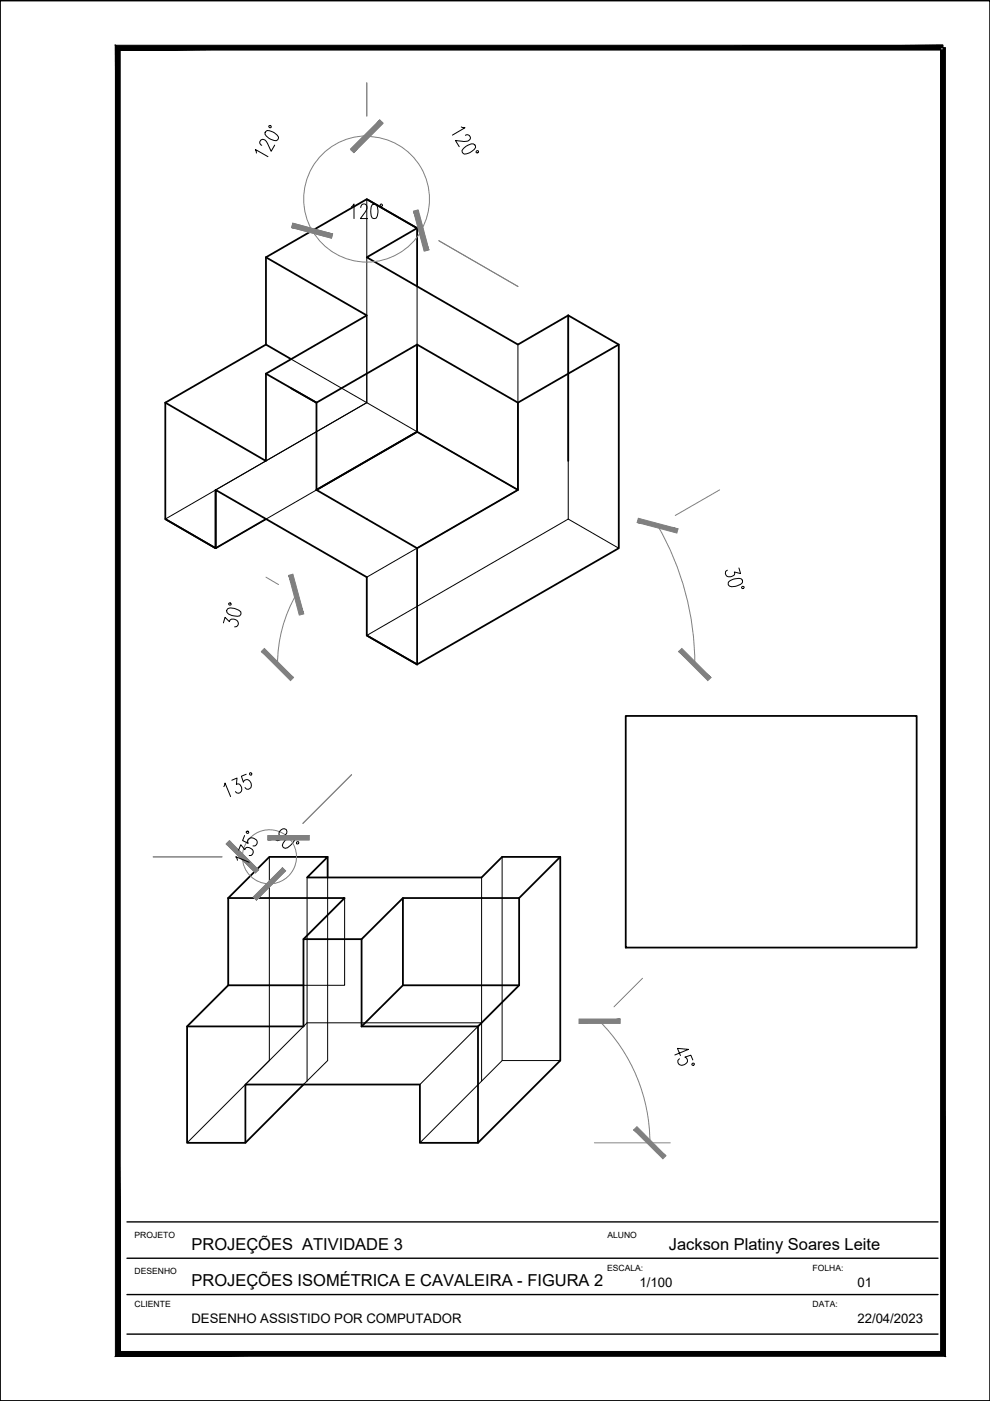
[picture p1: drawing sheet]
<svg xmlns="http://www.w3.org/2000/svg" width="210mm" height="297mm" viewBox="0 0 210 297" stroke-linecap="round" stroke-linejoin="round" font-family="sans-serif">
<!-- layer: A-PARED -->
<g fill="none" stroke="#000" stroke-width=".38">
<path d="M0 .1h209.9v296.9h-209.9zM56.4 54.6l21.4-12.4 10.6 6.2v12.3M56.4 54.6l21.4 12.3-21.4 12.3M56.4 54.6v18.5l5.3 3M77.8 42.2l10.6 6.2-10.6 6.2 32 18.5 10.7-6.2M56.4 79.2v18.5l-21.3-12.3M56.4 79.2l10.7 6.2 21.3-12.3 21.4 12.3M56.4 73.1l-21.3 12.3M88.4 73.1v18.5l-21.3 12.3M120.5 66.9l10.7 6.2v43.1l-42.8 24.7M120.5 66.9v30.8M131.2 73.1l-21.4 12.3"/>
<path d="M35.1 85.4v24.7l10.6 6.1M61.7 82.3l5.4 3.1v18.5M109.8 85.4v18.5l-21.4 12.3M45.7 103.9v12.3l-10.6-6.1M45.7 116.2v-12.3l32.1 18.5v12.3l10.6 6.2M56.4 110.1l-10.7 6.1M67.1 103.9l21.3 12.3M67.1 103.9l21.3-12.3 21.4 12.3M88.4 116.2v24.7M77.8 134.7l10.6 6.2M132.7 151.8h61.7v49.1h-61.7zM48.4 190.4h24.7l-8.8 8.7"/>
<path d="M48.4 190.4v18.5l-8.7 8.7M48.4 190.4l8.7-8.7h12.4l-4.4 4.3h37l4.4-4.3h12.3v43.2l-17.5 17.4M69.5 181.7v4.3M76.7 199.1l8.7-8.7v18.5l-8.7 8.7M85.4 190.4h24.7M110.1 190.4v18.5l-8.8 8.7M118.8 181.7l-8.7 8.7M39.7 217.6h24.6v-18.5h12.4v18.5h24.6v24.7h-12.3v-12.4h-37v12.4h-12.3zM48.4 208.9h15.9M85.4 208.9h24.7M64.3 229.9l-12.3 12.4"/>
</g>
<!-- layer: A-PROJECAO -->
<g fill="none" stroke="#000" stroke-width=".21">
<path d="M77.8 42.2v43.2l-42.7 24.7M77.8 66.9v18.5l-16.1-9.3M88.4 60.7v30.9l-42.7 24.6M109.8 73.1v30.8M120.5 66.9v43.2M45.7 103.9l32.1-18.5 32 18.5-32 18.5M120.5 110.1l10.7 6.1M120.5 110.1l-42.7 24.6M57.1 181.7v43.2l-17.4 17.4M65.1 186v43.2M69.5 186v38.9l-5.2 5M73.1 190.4v18.5h-8.8"/>
<path d="M102.1 186v43.2l-13.1 13.1M106.5 181.7v43.2M52 229.9l13.1-13h37l-13.1 13M118.8 224.9h-12.3l-4.4 4.3"/>
</g>
<!-- layer: A-COTAS -->
<g fill="none" stroke="#808080" stroke-width=".21">
<path d="M77.8 17.6v7.1M77.8 28.8a13.4 13.4 0 0 0-11.6 20.1M77.8 28.9a13.3 13.3 0 0 1 11.5 19.9M66.2 48.9a13.4 13.4 0 0 0 23.2 0M93 51l16.8 9.7-16.7-9.6M139.4 111.4a58.9 58.9 0 0 1 7.9 29.5M152.6 103.9l-9.4 5.4M56.4 122.4l2.7 1.5M62.8 126a29.6 29.6 0 0 0-4 14.9M74.5 164.2l-10.3 10.4M32.5 181.7h14.6M127.1 216.5a36.4 36.4 0 0 1 10.7 25.8"/>
<path d="M136.2 207.4l-6 6.1M126 242.3h16.1"/>
<circle cx="57.1" cy="181.7" r="5.7"/>
</g>
<!-- layer: 0 -->
<g fill="#808080" stroke="#808080" stroke-width=".21">
<path d="M143.9 138.1l6.8 5.6-6.1-6.2zM143.9 138.1l6.8 5.6-.6 .6z"/>
<path d="M135.1 110.8l8.4 2.2 .3-.9zM135.3 109.9l8.5 2.2-8.7-1.3z"/>
<path d="M61.2 122l2.3 8.4 .9-.2zM61.2 122l.9-.3 2.3 8.5z"/>
<path d="M56 137.5l-.6 .6 6.8 5.6zM55.4 138.1l6.8 5.6-.6 .6z"/>
<path d="M74.3 31.6l.7 .6 5.5-6.8zM80.5 25.4l.7 .7-6.2 6.1z"/>
<path d="M62.1 47.4l-.3 .8 8.7 1.4zM61.8 48.2l8.7 1.4-.2 .9z"/>
<path d="M87.7 44.8l3.1 8.1-2.2-8.4zM87.7 44.8l3.1 8.1-.9 .3z"/>
<path d="M80.5 25.6l-5.5 6.8 6.2-6.2zM80.5 25.6l-5.5 6.8-.7-.7z"/>
<path d="M61.8 48.2l8.5 2.3 .2-.9zM62.1 47.3l8.4 2.3-8.7-1.4z"/>
<path d="M87.8 44.8l2.2 8.4 .9-.2zM87.8 44.8l.9-.2 2.2 8.4z"/>
<path d="M135 238.9l-.6 .7 6.8 5.5zM134.4 239.6l6.8 5.5-.7 .6z"/>
<path d="M122.8 217h8.7v-.9zM122.8 216.1h8.7l-8.7 .9z"/>
<path d="M56.8 177.2v.9l8.7-.9zM56.8 178.1l8.7-.9v.9z"/>
<path d="M48.6 178.3l-.6 .6 6.8 5.5zM48 178.9l6.8 5.5-.7 .7z"/>
<path d="M48 178.9l6.1 6.2 .7-.7zM48 178.9l.6-.6 6.2 6.1z"/>
<path d="M53.7 190.2l.7 .6 5.5-6.8zM59.9 184l.6 .6-6.1 6.2z"/>
<path d="M59.9 184l-5.5 6.8 6.1-6.2zM59.9 184l-5.5 6.8-.7-.6z"/>
<path d="M56.8 178.1h8.7v-.9zM56.8 177.2h8.7l-8.7 .9z"/>
</g>
<!-- layer: A-COTAS -->
<g fill="none" stroke="#000" stroke-width=".21">
<path d="M54.4 32.5l-.3-.8 2.7 1.5M56.3 27.9a1.63 1.63 0 0 1 1.9 .3l.9 .9-.2 .5a1.63 1.63 0 0 1-1.9-.3l-.8-.9zM57 26.7l.4-.1 .1 .4h-.4zM58.3 30.8l-.8 1.3-.8-1.7a.87 .87 0 0 0-.7-.8 .87 .87 0 0 0-.9 .5l.1 .4 .3 .3M97.8 26.9l.8 .2-2.7 1.5M98.3 31.5a3.1 3.1 0 0 1 2.1-1l.4 .4a1.6 1.6 0 0 1-1.2 1.5l-1.2 .3-.4-.5v-.3zM98.7 28.7l.6-.1 .4 .5a1.04 1.04 0 0 1-1.3 .9l-1.8-.2 .8 1.3M101.1 32h.3l-.1 .4-.3-.1zM74.5 43.8l.6-.5v3M76.5 44l.1-.5a.71 .71 0 0 1 1-.1 .71 .71 0 0 1 .1 1l-1.3 1.9h1.5M78.9 43.4l.6-.1a1.59 1.59 0 0 1 .6 1.7l-.3 1.2-.3 .1-.6-.1a3.4 3.4 0 0 1 0-2.8zM80.7 43.3h.3v.4h-.3z"/>
<path d="M47.4 132.1l.3-1.2 .9 .9a.98 .98 0 0 1 1.3-.5 .98 .98 0 0 1 .6 1.2l-.3 .3-.5 .1M48.3 129a2.87 2.87 0 0 1 2.8 .7v.6a1.63 1.63 0 0 1-2 .2l-.6-.3-.4-.3-.1-.4zM48.6 127.9l.4 .1-.1 .3-.4-.1zM154.4 123.4a2.98 2.98 0 0 1 2.7-.7l.3 .5a1.56 1.56 0 0 1-1.5 1.1l-.7 .1-.5-.1-.3-.3zM156.7 120.4l.3 1.2-1.3-.3 .1 .3a1.12 1.12 0 0 1-1.9 .3l-.1-.7 .4-.3M157.3 124.4l.3-.1 .1 .4-.3 .1zM47.5 166.8l.2-.8 1.2 2.9M49.1 165.4l1.1-.4-.1 1.3 .3-.1a1.05 1.05 0 0 1 .9 .9 1.05 1.05 0 0 1-.7 1.1l-.4-.1-.3-.3M51.9 177.2l-.5 1 1.2 .6a.76 .76 0 0 1 .7-1.2 .98 .98 0 0 1 1.1 .5 .98 .98 0 0 1-.3 1.2l-.5 .1M52.2 164.2l-1 .4 .4 1.2a.85 .85 0 0 1 1-.5 .85 .85 0 0 1 .7 .8 .78 .78 0 0 1-.3 1.1 .78 .78 0 0 1-1.1-.2M52.2 176.3l.4-.1 .1 .4-.3 .1zM53 163.8l.4 .2-.1 .3-.4-.1z"/>
<path d="M60.5 177.1l-.5 .3-.6-.1a.98 .98 0 0 1 .1-1.3 .98 .98 0 0 1 1.2-.1l.1 .4a2.78 2.78 0 0 1-2 2l-.4-.3-.1-.4 .1-.3M60.5 178.2a1.67 1.67 0 0 1 1.7-.8l.3 .5a3.2 3.2 0 0 1-2 2l-.3-.2-.3-.5zM62.9 178.5h.4v.4h-.4zM50.3 182.4l-.3-.8 2.8 1.2M50.6 180.2l.5-1.1 .8 1.1 .3-.5a1.21 1.21 0 0 1 1.5 1.1 .67 .67 0 0 1-.9 .6M143.1 223.7l2.9-1.2-2.4-.2 .7 1.5M144.1 224.5a.83 .83 0 0 0-.1 1.2 .83 .83 0 0 0 1.2 0 .79 .79 0 0 0 .6-.8 .79 .79 0 0 0-.6-.8l1.3-.4 .4 1M146.7 225.6l.4-.2 .1 .3-.4 .2z"/>
</g>
<!-- layer: A-PARED -->
<path d="M25.5 10.6h174.4v-1zM24.5 9.6h175.4l-174.4 1zM24.5 9.6l1 276.9v-275.9zM24.5 9.6l1 276.9-1 1.1zM25.5 286.5l-1 1.1 174.9-1.1zM24.5 287.6l174.9-1.1 1 1.1zM199.4 10.1v276.4l1 1.1zM199.4 10.1h1v277.5z" fill="#000" stroke="#000" stroke-width=".21"/>
<!-- layer: AP-LEGEN -->
<path d="M26.9 259.1h172M26.9 274.5h172M26.9 266.8h172M26.9 282.9h172" fill="none" stroke="#000" stroke-width=".3"/>
<g font-size="3.5">
<text x="40.6" y="265">PROJEÇÕES ATIVIDADE 3</text>
<text x="141.8" y="265">Jackson Platiny Soares Leite</text>
<text x="40.6" y="272.7">PROJEÇÕES ISOMÉTRICA E CAVALEIRA - FIGURA 2</text>
</g>
<g font-size="2.8">
<text x="135.6" y="272.9">1/100</text>
<text x="181.8" y="272.9">01</text>
<text x="40.6" y="280.6">DESENHO ASSISTIDO POR COMPUTADOR</text>
<text x="181.8" y="280.6">22/04/2023</text>
</g>
<g font-size="1.8">
<text x="28.5" y="262.5">PROJETO</text>
<text x="128.8" y="262.5">ALUNO</text>
<text x="128.7" y="269.4">ESCALA:</text>
<text x="172.3" y="269.4">FOLHA:</text>
<text x="28.5" y="270.2">DESENHO</text>
<text x="28.5" y="277.1">CLIENTE</text>
<text x="172.3" y="277.1">DATA:</text>
</g>
</svg>
